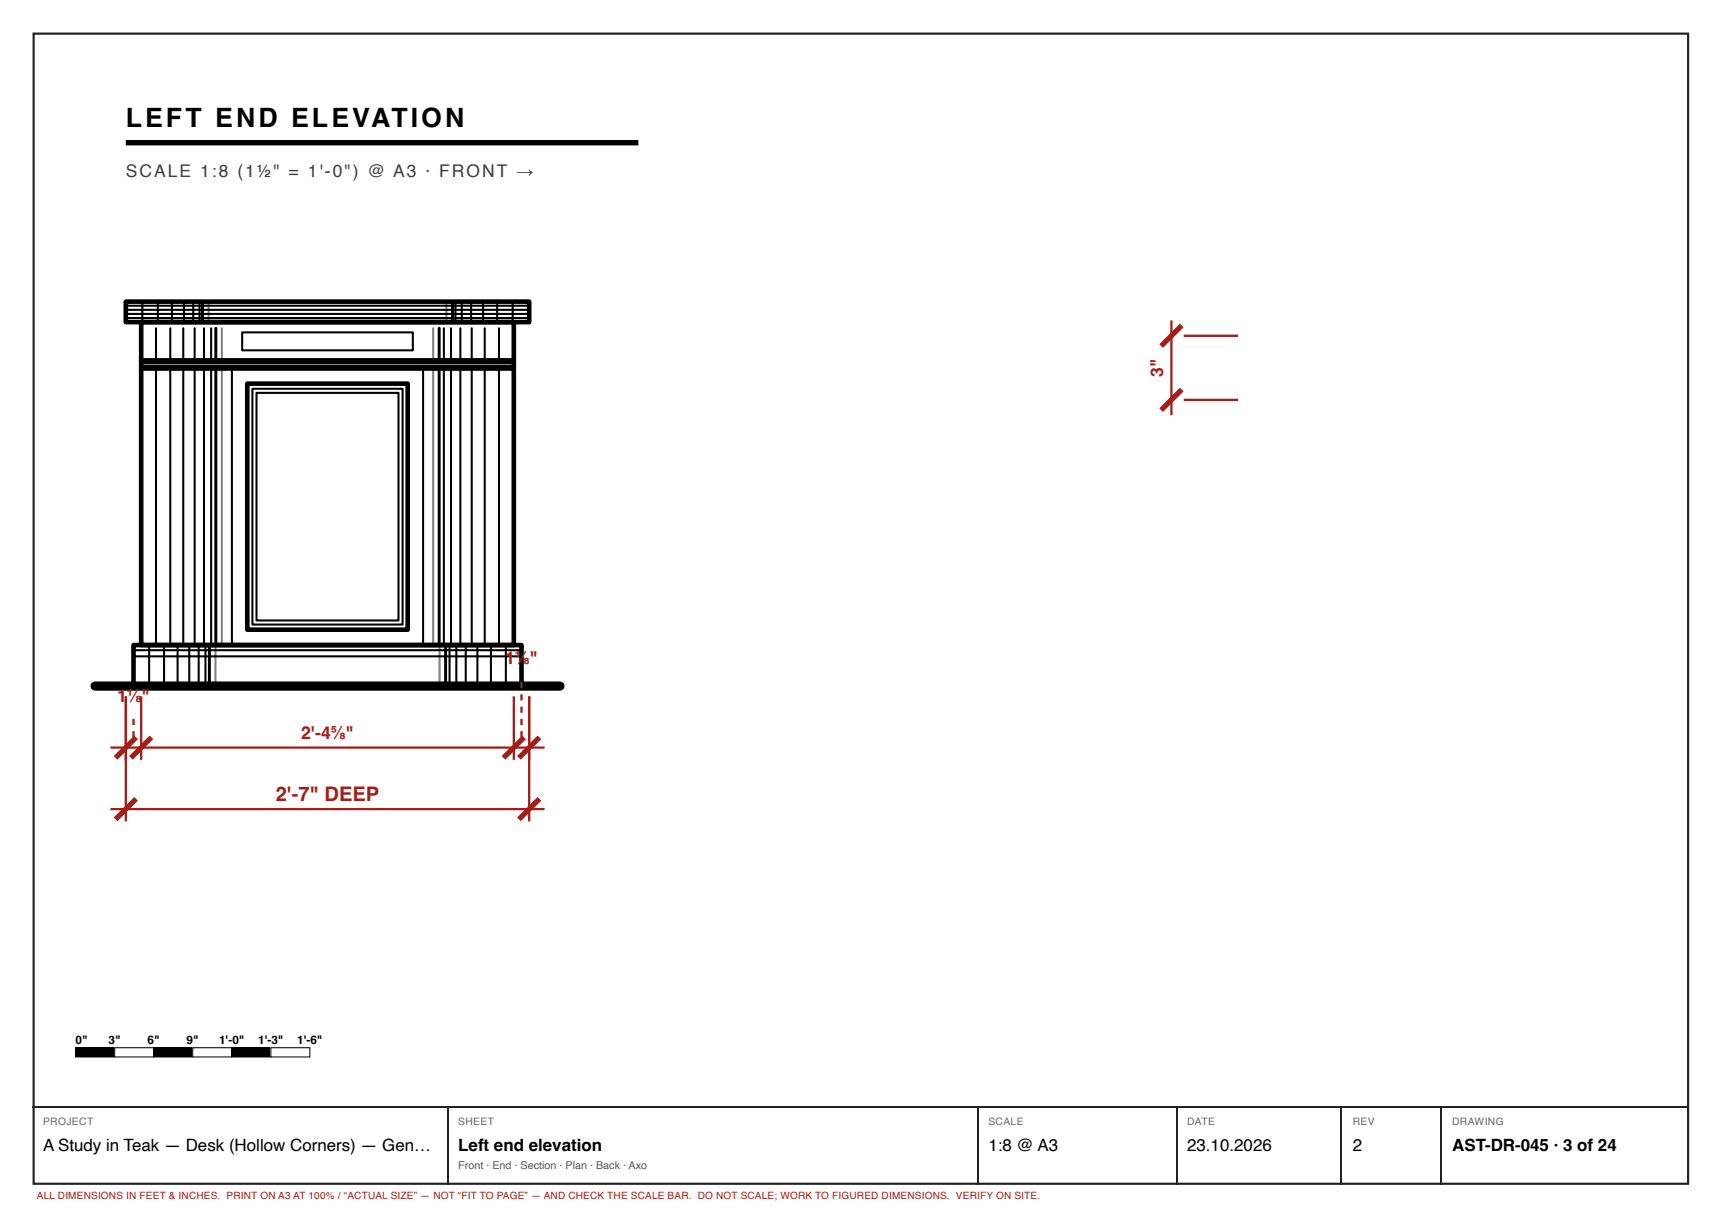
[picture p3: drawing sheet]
<svg xmlns="http://www.w3.org/2000/svg" width="420mm" height="297mm" viewBox="0 0 420 297" stroke-linecap="round" stroke-linejoin="round" font-family="sans-serif">
<path d="M8.2 8.2h403.5v280.5h-403.5z" fill="none" stroke="#222" stroke-width=".53"/>
<path d="M30.7 34.8h125" fill="none" stroke="#000" stroke-width="1.3" stroke-linecap="butt"/>
<path d="M30.7 73.6h98.4v5h-98.4zM34.4 78.6h90.9v9.3h-90.9zM34.4 87.9h90.9v1.9h-90.9zM34.4 89.8h90.9v67.5h-90.9zM60.3 93.6h39.1v60h-39.1zM32.6 157.3h94.6v10h-94.6z" fill="none" stroke="#000" stroke-width="1.1"/>
<g fill="none" stroke="#000" stroke-width=".5">
<path d="M30.7 74.6h98.4M30.7 75.6h98.4M30.7 76.6h98.4M30.7 77.6h98.4M34.7 73.6v5M38.5 73.6v5M41.9 73.6v5M44.9 73.6v5M47.1 73.6v5M48.7 73.6v5M50.9 73.6v5M108.9 73.6v5"/>
<path d="M111.1 73.6v5M112.6 73.6v5M114.9 73.6v5M117.8 73.6v5M121.2 73.6v5M125 73.6v5M34.4 88.6h90.9M34.4 89.2h90.9M38 80.1v7.8M38 89.8v67.5M41.5 80.1v7.8M41.5 89.8v67.5"/>
<path d="M44.7 80.1v7.8M44.7 89.8v67.5M47.5 80.1v7.8M47.5 89.8v67.5M49.8 80.1v7.8M49.8 89.8v67.5M51.5 80.1v7.8M51.5 89.8v67.5M54.1 80.1v7.8M54.1 89.8v67.5M56.6 89.8v67.5M59.1 81.1h41.6v4.3h-41.6z"/>
<path d="M61.6 94.8h36.6v57.5h-36.6zM62.6 95.8h34.6v55.5h-34.6zM103.2 89.8v67.5M105.6 80.1v7.8M105.6 89.8v67.5M108.2 80.1v7.8M108.2 89.8v67.5M110 80.1v7.8M110 89.8v67.5M112.3 80.1v7.8M112.3 89.8v67.5M115 80.1v7.8"/>
<path d="M115 89.8v67.5M118.2 80.1v7.8M118.2 89.8v67.5M121.7 80.1v7.8M121.7 89.8v67.5M32.6 158.6h94.6M36.4 157.3v10M40 157.3v10M43.3 157.3v10M46.2 157.3v10M48.5 157.3v10M50.1 157.3v10"/>
<path d="M52.5 157.3v10M107.2 157.3v10M109.6 157.3v10M111.3 157.3v10M113.6 157.3v10M116.4 157.3v10M119.7 157.3v10M123.4 157.3v10M32.6 160.1h94.6"/>
</g>
<path d="M49.4 73.6v5M110.4 73.6v5M52.6 80.1v7.8M52.6 89.8v67.5M107.1 80.1v7.8M107.1 89.8v67.5M51.1 157.3v10M108.7 157.3v10" fill="none" stroke="#000" stroke-width=".72"/>
<path d="M23.2 167.3h113.4" fill="none" stroke="#000" stroke-width="2.2"/>
<path d="M30.7 169.8v15.5M34.4 169.8v15.5M125.3 169.8v15.5M129.1 169.8v15.5M26.9 182.3h105.9" fill="none" stroke="#a51d17" stroke-width=".55"/>
<path d="M33.2 179.8l-5 5M36.9 179.8l-5 5M127.8 179.8l-5 5M131.6 179.8l-5 5" fill="none" stroke="#a51d17" stroke-width="1.3" stroke-linecap="butt"/>
<g fill="#a51d17">
<path d="M32.3 178.3h.5v1.5h-.5zM32.3 175.3h.5v1.5h-.5z"/>
<path d="M126.9 178.3h.6v1.5h-.6zM126.9 175.3h.6v1.5h-.6zM126.9 172.3h.6v1.5h-.6zM126.9 169.3h.6v1.5h-.6zM126.9 166.3h.6v1.5h-.6z"/>
</g>
<path d="M285.7 78.1v23.2M288.7 81.9h13.2M288.7 97.5h13.2M30.7 169.8v30.5M129.1 169.8v30.5M26.9 197.3h105.9" fill="none" stroke="#a51d17" stroke-width=".55"/>
<path d="M288.2 79.4l-5 5M288.2 95l-5 5M33.2 194.8l-5 5M131.6 194.8l-5 5" fill="none" stroke="#a51d17" stroke-width="1.3" stroke-linecap="butt"/>
<path d="M18.4 255.5h9.6v2.2h-9.6z" fill="#000"/>
<path d="M18.4 255.5h9.6v2.2h-9.6z" fill="none" stroke="#000" stroke-width=".25"/>
<path d="M28 255.5h9.5v2.2h-9.5z" fill="#fff"/>
<path d="M28 255.5h9.5v2.2h-9.5zM37.5 255.5h9.5v2.2h-9.5z" fill="none" stroke="#000" stroke-width=".25"/>
<path d="M37.5 255.5h9.5v2.2h-9.5z" fill="#000"/>
<path d="M47 255.5h9.5v2.2h-9.5z" fill="#fff"/>
<path d="M47 255.5h9.5v2.2h-9.5zM56.5 255.5h9.5v2.2h-9.5z" fill="none" stroke="#000" stroke-width=".25"/>
<path d="M56.5 255.5h9.5v2.2h-9.5z" fill="#000"/>
<path d="M66.1 255.5h9.5v2.2h-9.5z" fill="#fff"/>
<path d="M66.1 255.5h9.5v2.2h-9.5z" fill="none" stroke="#000" stroke-width=".25"/>
<path d="M7.9 270h404.1M109.1 270.1v18.8M238.5 270.1v18.8M286.9 270.1v18.8M327.2 270.1v18.8M351.5 270.1v18.8" fill="none" stroke="#222" stroke-width=".26"/>
<text font-size="6.5" x="30.7" y="31.1">LEFT END ELEVATION</text>
<text font-size="4.9" fill="#a51d17" x="67.3" y="195.3">2'-7&quot; DEEP</text>
<g font-size="4.3" fill="#a51d17">
<text x="283.7" y="91.9" transform="rotate(-90 283.7 91.9)">3&quot;</text>
<text x="123.2" y="161.8">1⅛&quot;</text>
<text x="28.5" y="171.3">1</text>
<text x="30.9" y="171.3">⅛</text>
<text x="34.5" y="171.3">&quot;</text>
<text x="73.4" y="180.3">2'-4⅝&quot;</text>
</g>
<text font-size="4.2" fill="#3d3d3d" x="30.7" y="43">SCALE 1:8 (1½&quot; = 1'-0&quot;) @ A3 · FRONT →</text>
<g font-size="4.1">
<text x="10.5" y="280.7">A Study in Teak — Desk (Hollow Corners) — Gen…</text>
<text x="111.8" y="280.7">Left end elevation</text>
<text x="241" y="280.7">1:8 @ A3</text>
<text x="289.5" y="280.7">23.10.2026</text>
<text x="329.9" y="280.7">2</text>
<text x="354.1" y="280.7">AST-DR-045 · 3 of 24</text>
</g>
<g font-size="2.9">
<text x="18.4" y="254.5">0&quot;</text>
<text x="26.5" y="254.5">3&quot;</text>
<text x="36" y="254.5">6&quot;</text>
<text x="45.5" y="254.5">9&quot;</text>
<text x="53.4" y="254.5">1'-0&quot;</text>
<text x="62.9" y="254.5">1'-3&quot;</text>
<text x="72.5" y="254.5">1'-6&quot;</text>
</g>
<text font-size="2.6" fill="#555" x="111.8" y="285">Front · End · Section · Plan · Back · Axo</text>
<g font-size="2.5" fill="#666">
<text x="10.5" y="274.4">PROJECT</text>
<text x="111.8" y="274.4">SHEET</text>
<text x="241" y="274.4">SCALE</text>
<text x="289.5" y="274.4">DATE</text>
<text x="329.9" y="274.4">REV</text>
<text x="354.1" y="274.4">DRAWING</text>
</g>
<text font-size="2.4" fill="#a51d17" x="9" y="292.4">ALL DIMENSIONS IN FEET &amp; INCHES. PRINT ON A3 AT 100% / “ACTUAL SIZE” — NOT “FIT TO PAGE” — AND CHECK THE SCALE BAR. DO NOT SCALE; WORK TO FIGURED DIMENSIONS. VERIFY ON SITE.</text>
</svg>
